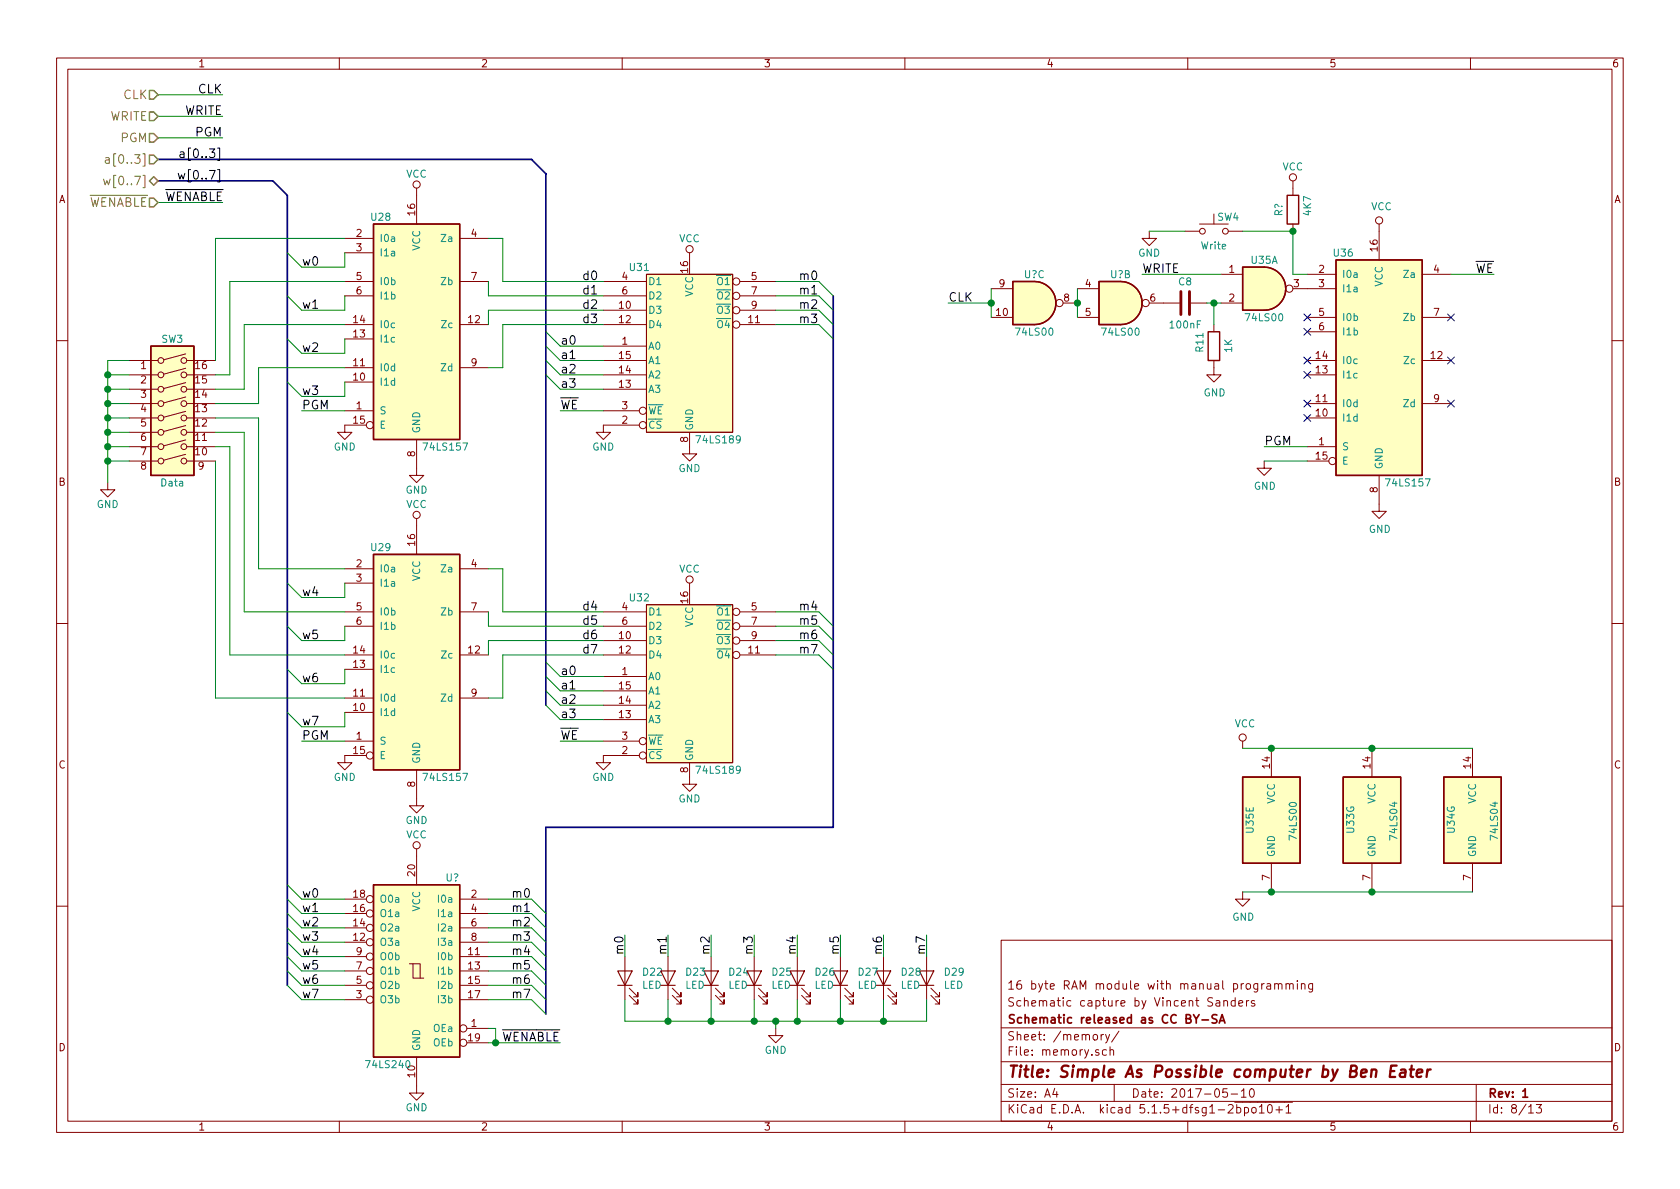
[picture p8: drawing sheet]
EESchema Schematic File Version 4
EELAYER 30 0
EELAYER END
$Descr A4 11693 8268
encoding utf-8
Sheet 8 13
Title "Simple As Possible computer by Ben Eater"
Date "2017-05-10"
Rev "1"
Comp "Schematic released as CC BY-SA"
Comment1 "Schematic capture by Vincent Sanders"
Comment2 "16 byte RAM module with manual programming"
Comment3 ""
Comment4 ""
$EndDescr
Text HLabel 1100 1250 0    60   3State ~ 0
w[0..7]
Text HLabel 1100 650  0    60   Input ~ 0
CLK
Text Label 1550 650  2    60   ~ 0
CLK
Text Label 1550 1250 2    60   ~ 0
w[0..7]
Text Label 4350 6500 3    60   ~ 0
m0
Text Label 4650 6500 3    60   ~ 0
m1
Text Label 4950 6500 3    60   ~ 0
m2
Text Label 5250 6500 3    60   ~ 0
m3
Text Label 5550 6500 3    60   ~ 0
m4
Text Label 5850 6500 3    60   ~ 0
m5
Text Label 6150 6500 3    60   ~ 0
m6
Text Label 6450 6500 3    60   ~ 0
m7
Text HLabel 1100 800  0    60   Input ~ 0
WRITE
Text Label 1550 800  2    60   ~ 0
WRITE
Text Label 10400 1900 2    60   ~ 0
~WE
Text Label 7950 1900 0    60   ~ 0
WRITE
NoConn ~ 10100 2200
NoConn ~ 10100 2500
NoConn ~ 10100 2800
Entry Bus Bus
	1900 1250 2000 1350
Wire Wire Line
	4350 7100 4650 7100
Connection ~ 4650 7100
Connection ~ 4950 7100
Connection ~ 5250 7100
Connection ~ 6150 7100
Connection ~ 5850 7100
Connection ~ 5550 7100
Wire Wire Line
	10100 1900 10400 1900
Wire Wire Line
	5400 7150 5400 7100
Connection ~ 5400 7100
Wire Wire Line
	4650 7100 4950 7100
Wire Wire Line
	4950 7100 5250 7100
Wire Wire Line
	5250 7100 5400 7100
Wire Wire Line
	6150 7100 6450 7100
Wire Wire Line
	5850 7100 6150 7100
Wire Wire Line
	5550 7100 5850 7100
Wire Wire Line
	5400 7100 5550 7100
$Comp
L 74xx:74LS00 U35
U 1 1
P 8800 2000
F 0 "U35" H 8800 2200 50  0000 C CNN
F 1 "74LS00" H 8800 1800 50  0000 C CNN
F 2 "" H 8800 2000 50  0001 C CNN
F 3 "http://www.ti.com/lit/gpn/sn74ls00" H 8800 2000 50  0001 C CNN
	1    8800 2000
	1    0    0    -1  
$EndComp
$Comp
L 74xx:74LS00 U35
U 5 1
P 8850 5700
F 0 "U35" V 8700 5600 50  0000 L CNN
F 1 "74LS00" V 9000 5550 50  0000 L CNN
F 2 "" H 8850 5700 50  0001 C CNN
F 3 "http://www.ti.com/lit/gpn/sn74ls00" H 8850 5700 50  0001 C CNN
	5    8850 5700
	1    0    0    -1  
$EndComp
$Comp
L 74xx:74LS157 U36
U 1 1
P 9600 2500
F 0 "U36" H 9350 3250 50  0000 C CNN
F 1 "74LS157" H 9800 1650 50  0000 C CNN
F 2 "" H 9600 2500 50  0001 C CNN
F 3 "http://www.ti.com/lit/gpn/sn74LS157" H 9600 2500 50  0001 C CNN
	1    9600 2500
	1    0    0    -1  
$EndComp
$Comp
L power:VCC #PWR0100
U 1 1
P 9600 1600
F 0 "#PWR0100" H 9600 1450 50  0001 C CNN
F 1 "VCC" H 9617 1773 50  0000 C CNN
F 2 "" H 9600 1600 50  0001 C CNN
F 3 "" H 9600 1600 50  0001 C CNN
	1    9600 1600
	1    0    0    -1  
$EndComp
$Comp
L power:GND #PWR0101
U 1 1
P 9600 3500
F 0 "#PWR0101" H 9600 3250 50  0001 C CNN
F 1 "GND" H 9605 3327 50  0000 C CNN
F 2 "" H 9600 3500 50  0001 C CNN
F 3 "" H 9600 3500 50  0001 C CNN
	1    9600 3500
	1    0    0    -1  
$EndComp
$Comp
L Switch:SW_Push SW4
U 1 1
P 8450 1600
F 0 "SW4" H 8550 1700 50  0000 C CNN
F 1 "Write" H 8450 1500 50  0000 C CNN
F 2 "" H 8450 1800 50  0001 C CNN
F 3 "" H 8450 1800 50  0001 C CNN
	1    8450 1600
	1    0    0    -1  
$EndComp
$Comp
L power:GND #PWR095
U 1 1
P 8000 1600
F 0 "#PWR095" H 8000 1350 50  0001 C CNN
F 1 "GND" H 8000 1450 50  0000 C CNN
F 2 "" H 8000 1600 50  0001 C CNN
F 3 "" H 8000 1600 50  0001 C CNN
	1    8000 1600
	1    0    0    -1  
$EndComp
NoConn ~ 9100 2200
NoConn ~ 9100 2300
NoConn ~ 9100 2500
NoConn ~ 9100 2600
NoConn ~ 9100 2800
NoConn ~ 9100 2900
$Comp
L power:GND #PWR099
U 1 1
P 8800 3200
F 0 "#PWR099" H 8800 2950 50  0001 C CNN
F 1 "GND" H 8805 3027 50  0000 C CNN
F 2 "" H 8800 3200 50  0001 C CNN
F 3 "" H 8800 3200 50  0001 C CNN
	1    8800 3200
	1    0    0    -1  
$EndComp
Text Label 8800 3100 0    60   ~ 0
PGM
$Comp
L Device:R R11
U 1 1
P 8450 2400
F 0 "R11" V 8350 2350 50  0000 L CNN
F 1 "1K" V 8550 2350 50  0000 L CNN
F 2 "" V 8380 2400 50  0001 C CNN
F 3 "~" H 8450 2400 50  0001 C CNN
	1    8450 2400
	1    0    0    -1  
$EndComp
$Comp
L power:GND #PWR096
U 1 1
P 8450 2550
F 0 "#PWR096" H 8450 2300 50  0001 C CNN
F 1 "GND" H 8455 2377 50  0000 C CNN
F 2 "" H 8450 2550 50  0001 C CNN
F 3 "" H 8450 2550 50  0001 C CNN
	1    8450 2550
	1    0    0    -1  
$EndComp
$Comp
L Device:C C8
U 1 1
P 8250 2100
F 0 "C8" V 8100 2100 50  0000 C CNN
F 1 "100nF" V 8400 2100 50  0000 C CNN
F 2 "" H 8288 1950 50  0001 C CNN
F 3 "~" H 8250 2100 50  0001 C CNN
	1    8250 2100
	0    1    1    0   
$EndComp
Wire Wire Line
	8400 2100 8450 2100
Wire Wire Line
	8450 2250 8450 2100
Connection ~ 8450 2100
Wire Wire Line
	8450 2100 8500 2100
Text Label 6600 2100 0    60   ~ 0
CLK
Wire Wire Line
	7950 1900 8500 1900
Wire Wire Line
	750  3100 750  3200
Wire Wire Line
	750  3000 750  3100
Wire Wire Line
	750  2900 750  3000
Wire Wire Line
	750  2800 750  2900
Wire Wire Line
	750  2700 750  2800
Wire Wire Line
	750  2600 750  2700
Wire Wire Line
	750  3200 750  3350
Wire Wire Line
	1500 1650 1500 2500
Wire Wire Line
	1600 2600 1600 1950
Wire Wire Line
	1700 2700 1700 2250
Wire Wire Line
	1800 2800 1800 2550
Wire Wire Line
	1500 2800 1800 2800
Wire Wire Line
	1500 2700 1700 2700
Wire Wire Line
	1500 2600 1600 2600
Wire Wire Line
	1500 2900 1800 2900
Wire Wire Line
	1500 3000 1700 3000
Wire Wire Line
	1500 3100 1600 3100
Connection ~ 750  3100
Wire Wire Line
	900  3100 750  3100
Connection ~ 750  3000
Wire Wire Line
	900  3000 750  3000
Connection ~ 750  2900
Wire Wire Line
	900  2900 750  2900
Connection ~ 750  2800
Wire Wire Line
	900  2800 750  2800
Connection ~ 750  2700
Wire Wire Line
	900  2700 750  2700
Connection ~ 750  2600
Wire Wire Line
	900  2600 750  2600
Connection ~ 750  3200
Wire Wire Line
	900  3200 750  3200
Wire Wire Line
	750  2500 900  2500
Wire Wire Line
	750  2500 750  2600
Wire Wire Line
	3900 5000 4200 5000
Wire Wire Line
	3900 4900 4200 4900
Wire Wire Line
	3900 4800 4200 4800
Wire Wire Line
	3900 4700 4200 4700
Wire Wire Line
	3900 2700 4200 2700
Wire Wire Line
	3900 2600 4200 2600
Wire Wire Line
	3900 2500 4200 2500
Wire Wire Line
	3900 2400 4200 2400
Text Label 1550 1100 2    60   ~ 0
a[0..3]
Entry Wire Line
	3800 4900 3900 5000
Entry Wire Line
	3800 4800 3900 4900
Entry Wire Line
	3800 4700 3900 4800
Entry Wire Line
	3800 4600 3900 4700
Entry Wire Line
	3800 2600 3900 2700
Entry Wire Line
	3800 2500 3900 2600
Entry Wire Line
	3800 2400 3900 2500
Entry Wire Line
	3800 2300 3900 2400
Text Label 3900 2850 0    60   ~ 0
~WE
Text Label 3900 5150 0    60   ~ 0
~WE
Text Label 2100 2850 0    60   ~ 0
PGM
Text Label 2100 5150 0    60   ~ 0
PGM
Text Label 2100 5050 0    60   ~ 0
w7
Text Label 2100 4750 0    60   ~ 0
w6
Text Label 2100 4450 0    60   ~ 0
w5
Text Label 2100 4150 0    60   ~ 0
w4
Text Label 2100 2750 0    60   ~ 0
w3
Text Label 2100 2450 0    60   ~ 0
w2
Text Label 2100 2150 0    60   ~ 0
w1
Text Label 2100 1850 0    60   ~ 0
w0
Entry Wire Line
	2000 4950 2100 5050
Entry Wire Line
	2000 4650 2100 4750
Entry Wire Line
	2000 4350 2100 4450
Entry Wire Line
	2000 4050 2100 4150
Entry Wire Line
	2000 2650 2100 2750
Entry Wire Line
	2000 2350 2100 2450
Entry Wire Line
	2000 2050 2100 2150
Entry Wire Line
	2000 1750 2100 1850
Text Label 4050 4550 0    60   ~ 0
d7
Text Label 4050 4450 0    60   ~ 0
d6
Text Label 4050 4350 0    60   ~ 0
d5
Text Label 4050 4250 0    60   ~ 0
d4
Text Label 4050 2250 0    60   ~ 0
d3
Text Label 4050 2150 0    60   ~ 0
d2
Text Label 4050 2050 0    60   ~ 0
d1
Text Label 4050 1950 0    60   ~ 0
d0
Text Label 3900 5000 0    60   ~ 0
a3
Text Label 3900 4900 0    60   ~ 0
a2
Text Label 3900 4800 0    60   ~ 0
a1
Text Label 3900 4700 0    60   ~ 0
a0
Text Label 3900 2700 0    60   ~ 0
a3
Text Label 3900 2600 0    60   ~ 0
a2
Text Label 3900 2500 0    60   ~ 0
a1
Text Label 3900 2400 0    60   ~ 0
a0
Text Label 3900 7250 2    60   ~ 0
~WENABLE
$Comp
L 74xx:74LS157 U28
U 1 1
P 2900 2250
F 0 "U28" H 2650 3000 50  0000 C CNN
F 1 "74LS157" H 3100 1400 50  0000 C CNN
F 2 "" H 2900 2250 50  0001 C CNN
F 3 "http://www.ti.com/lit/gpn/sn74LS157" H 2900 2250 50  0001 C CNN
	1    2900 2250
	1    0    0    -1  
$EndComp
$Comp
L 74xx:74LS157 U29
U 1 1
P 2900 4550
F 0 "U29" H 2650 5300 50  0000 C CNN
F 1 "74LS157" H 3100 3700 50  0000 C CNN
F 2 "" H 2900 4550 50  0001 C CNN
F 3 "http://www.ti.com/lit/gpn/sn74LS157" H 2900 4550 50  0001 C CNN
	1    2900 4550
	1    0    0    -1  
$EndComp
$Comp
L power:VCC #PWR081
U 1 1
P 2900 1350
F 0 "#PWR081" H 2900 1200 50  0001 C CNN
F 1 "VCC" H 2900 1500 50  0000 C CNN
F 2 "" H 2900 1350 50  0001 C CNN
F 3 "" H 2900 1350 50  0001 C CNN
	1    2900 1350
	1    0    0    -1  
$EndComp
$Comp
L power:GND #PWR082
U 1 1
P 2900 3250
F 0 "#PWR082" H 2900 3000 50  0001 C CNN
F 1 "GND" H 2900 3100 50  0000 C CNN
F 2 "" H 2900 3250 50  0001 C CNN
F 3 "" H 2900 3250 50  0001 C CNN
	1    2900 3250
	1    0    0    -1  
$EndComp
$Comp
L power:GND #PWR078
U 1 1
P 750 3350
F 0 "#PWR078" H 750 3100 50  0001 C CNN
F 1 "GND" H 750 3200 50  0000 C CNN
F 2 "" H 750 3350 50  0001 C CNN
F 3 "" H 750 3350 50  0001 C CNN
	1    750  3350
	1    0    0    -1  
$EndComp
$Comp
L power:GND #PWR079
U 1 1
P 2400 2950
F 0 "#PWR079" H 2400 2700 50  0001 C CNN
F 1 "GND" H 2400 2800 50  0000 C CNN
F 2 "" H 2400 2950 50  0001 C CNN
F 3 "" H 2400 2950 50  0001 C CNN
	1    2400 2950
	1    0    0    -1  
$EndComp
Text HLabel 1100 950  0    60   Input ~ 0
PGM
Text Label 1550 950  2    60   ~ 0
PGM
Wire Wire Line
	2400 1750 2400 1850
Wire Wire Line
	2400 2750 2400 2650
Wire Wire Line
	2400 2350 2400 2450
Wire Wire Line
	2400 2150 2400 2050
$Comp
L power:VCC #PWR083
U 1 1
P 2900 3650
F 0 "#PWR083" H 2900 3500 50  0001 C CNN
F 1 "VCC" H 2900 3800 50  0000 C CNN
F 2 "" H 2900 3650 50  0001 C CNN
F 3 "" H 2900 3650 50  0001 C CNN
	1    2900 3650
	1    0    0    -1  
$EndComp
$Comp
L power:GND #PWR084
U 1 1
P 2900 5550
F 0 "#PWR084" H 2900 5300 50  0001 C CNN
F 1 "GND" H 2900 5400 50  0000 C CNN
F 2 "" H 2900 5550 50  0001 C CNN
F 3 "" H 2900 5550 50  0001 C CNN
	1    2900 5550
	1    0    0    -1  
$EndComp
$Comp
L power:GND #PWR080
U 1 1
P 2400 5250
F 0 "#PWR080" H 2400 5000 50  0001 C CNN
F 1 "GND" H 2400 5100 50  0000 C CNN
F 2 "" H 2400 5250 50  0001 C CNN
F 3 "" H 2400 5250 50  0001 C CNN
	1    2400 5250
	1    0    0    -1  
$EndComp
Wire Wire Line
	2400 5050 2400 4950
Wire Wire Line
	1500 3200 1500 4850
Wire Wire Line
	2400 4750 2400 4650
Wire Wire Line
	1600 3100 1600 4550
Wire Wire Line
	2400 4450 2400 4350
Wire Wire Line
	1700 3000 1700 4250
Wire Wire Line
	2400 4150 2400 4050
Wire Wire Line
	1800 2900 1800 3950
$Comp
L sap-be:74LS189 U32
U 1 1
P 4800 4750
F 0 "U32" H 4450 5350 50  0000 C CNN
F 1 "74LS189" H 5000 4150 50  0000 C CNN
F 2 "" H 4800 4750 50  0000 C CNN
F 3 "" H 4800 4750 50  0000 C CNN
	1    4800 4750
	1    0    0    -1  
$EndComp
Entry Bus Bus
	3700 1100 3800 1200
Text HLabel 1100 1100 0    60   Input ~ 0
a[0..3]
$Comp
L power:GND #PWR088
U 1 1
P 4200 2950
F 0 "#PWR088" H 4200 2700 50  0001 C CNN
F 1 "GND" H 4200 2800 50  0000 C CNN
F 2 "" H 4200 2950 50  0001 C CNN
F 3 "" H 4200 2950 50  0001 C CNN
	1    4200 2950
	1    0    0    -1  
$EndComp
$Comp
L power:GND #PWR089
U 1 1
P 4200 5250
F 0 "#PWR089" H 4200 5000 50  0001 C CNN
F 1 "GND" H 4200 5100 50  0000 C CNN
F 2 "" H 4200 5250 50  0001 C CNN
F 3 "" H 4200 5250 50  0001 C CNN
	1    4200 5250
	1    0    0    -1  
$EndComp
Wire Wire Line
	3500 3950 3500 4250
Wire Wire Line
	3500 4850 3500 4550
$Comp
L power:GND #PWR086
U 1 1
P 2900 7550
F 0 "#PWR086" H 2900 7300 50  0001 C CNN
F 1 "GND" H 2900 7400 50  0000 C CNN
F 2 "" H 2900 7550 50  0001 C CNN
F 3 "" H 2900 7550 50  0001 C CNN
	1    2900 7550
	1    0    0    -1  
$EndComp
$Comp
L power:VCC #PWR085
U 1 1
P 2900 5950
F 0 "#PWR085" H 2900 5800 50  0001 C CNN
F 1 "VCC" H 2900 6100 50  0000 C CNN
F 2 "" H 2900 5950 50  0001 C CNN
F 3 "" H 2900 5950 50  0001 C CNN
	1    2900 5950
	1    0    0    -1  
$EndComp
Entry Wire Line
	2000 6850 2100 6950
Entry Wire Line
	2000 6750 2100 6850
Entry Wire Line
	2000 6650 2100 6750
Entry Wire Line
	2000 6550 2100 6650
Entry Wire Line
	2000 6450 2100 6550
Entry Wire Line
	2000 6350 2100 6450
Entry Wire Line
	2000 6250 2100 6350
Entry Wire Line
	2000 6150 2100 6250
Text Label 2100 6250 0    60   ~ 0
w0
Text Label 2100 6350 0    60   ~ 0
w1
Text Label 2100 6450 0    60   ~ 0
w2
Text Label 2100 6550 0    60   ~ 0
w3
Text Label 2100 6650 0    60   ~ 0
w4
Text Label 2100 6750 0    60   ~ 0
w5
Text Label 2100 6850 0    60   ~ 0
w6
Text Label 2100 6950 0    60   ~ 0
w7
Wire Bus Line
	1900 1250 1100 1250
Wire Wire Line
	1100 650  1550 650 
Wire Wire Line
	1100 800  1550 800 
Wire Wire Line
	1100 950  1550 950 
$Comp
L 74xx:74LS04 U33
U 7 1
P 9550 5700
F 0 "U33" V 9400 5600 50  0000 L CNN
F 1 "74LS04" V 9700 5550 50  0000 L CNN
F 2 "" H 9550 5700 50  0001 C CNN
F 3 "http://www.ti.com/lit/gpn/sn74LS04" H 9550 5700 50  0001 C CNN
	7    9550 5700
	1    0    0    -1  
$EndComp
$Comp
L 74xx:74LS04 U34
U 7 1
P 10250 5700
F 0 "U34" V 10100 5600 50  0000 L CNN
F 1 "74LS04" V 10400 5550 50  0000 L CNN
F 2 "" H 10250 5700 50  0001 C CNN
F 3 "http://www.ti.com/lit/gpn/sn74LS04" H 10250 5700 50  0001 C CNN
	7    10250 5700
	1    0    0    -1  
$EndComp
$Comp
L sap-be:74LS189 U31
U 1 1
P 4800 2450
F 0 "U31" H 4450 3050 50  0000 C CNN
F 1 "74LS189" H 5000 1850 50  0000 C CNN
F 2 "" H 4800 2450 50  0000 C CNN
F 3 "" H 4800 2450 50  0000 C CNN
	1    4800 2450
	1    0    0    -1  
$EndComp
Wire Wire Line
	1100 1400 1550 1400
Text Label 1150 1400 0    60   ~ 0
~WENABLE
Text HLabel 1100 1400 0    60   Input ~ 0
~WENABLE
$Comp
L power:GND #PWR094
U 1 1
P 5400 7150
F 0 "#PWR094" H 5400 6900 50  0001 C CNN
F 1 "GND" H 5400 7000 50  0000 C CNN
F 2 "" H 5400 7150 50  0001 C CNN
F 3 "" H 5400 7150 50  0001 C CNN
	1    5400 7150
	1    0    0    -1  
$EndComp
$Comp
L Device:LED D22
U 1 1
P 4350 6800
F 0 "D22" V 4389 6683 50  0000 R CNN
F 1 "LED" V 4298 6683 50  0000 R CNN
F 2 "" H 4350 6800 50  0001 C CNN
F 3 "~" H 4350 6800 50  0001 C CNN
	1    4350 6800
	0    -1   -1   0   
$EndComp
$Comp
L Device:LED D23
U 1 1
P 4650 6800
F 0 "D23" V 4689 6683 50  0000 R CNN
F 1 "LED" V 4598 6683 50  0000 R CNN
F 2 "" H 4650 6800 50  0001 C CNN
F 3 "~" H 4650 6800 50  0001 C CNN
	1    4650 6800
	0    -1   -1   0   
$EndComp
$Comp
L Device:LED D24
U 1 1
P 4950 6800
F 0 "D24" V 4989 6683 50  0000 R CNN
F 1 "LED" V 4898 6683 50  0000 R CNN
F 2 "" H 4950 6800 50  0001 C CNN
F 3 "~" H 4950 6800 50  0001 C CNN
	1    4950 6800
	0    -1   -1   0   
$EndComp
$Comp
L Device:LED D25
U 1 1
P 5250 6800
F 0 "D25" V 5289 6683 50  0000 R CNN
F 1 "LED" V 5198 6683 50  0000 R CNN
F 2 "" H 5250 6800 50  0001 C CNN
F 3 "~" H 5250 6800 50  0001 C CNN
	1    5250 6800
	0    -1   -1   0   
$EndComp
$Comp
L Device:LED D26
U 1 1
P 5550 6800
F 0 "D26" V 5589 6683 50  0000 R CNN
F 1 "LED" V 5498 6683 50  0000 R CNN
F 2 "" H 5550 6800 50  0001 C CNN
F 3 "~" H 5550 6800 50  0001 C CNN
	1    5550 6800
	0    -1   -1   0   
$EndComp
$Comp
L Device:LED D27
U 1 1
P 5850 6800
F 0 "D27" V 5889 6683 50  0000 R CNN
F 1 "LED" V 5798 6683 50  0000 R CNN
F 2 "" H 5850 6800 50  0001 C CNN
F 3 "~" H 5850 6800 50  0001 C CNN
	1    5850 6800
	0    -1   -1   0   
$EndComp
$Comp
L Device:LED D28
U 1 1
P 6150 6800
F 0 "D28" V 6189 6683 50  0000 R CNN
F 1 "LED" V 6098 6683 50  0000 R CNN
F 2 "" H 6150 6800 50  0001 C CNN
F 3 "~" H 6150 6800 50  0001 C CNN
	1    6150 6800
	0    -1   -1   0   
$EndComp
$Comp
L Device:LED D29
U 1 1
P 6450 6800
F 0 "D29" V 6489 6683 50  0000 R CNN
F 1 "LED" V 6398 6683 50  0000 R CNN
F 2 "" H 6450 6800 50  0001 C CNN
F 3 "~" H 6450 6800 50  0001 C CNN
	1    6450 6800
	0    -1   -1   0   
$EndComp
Wire Wire Line
	4350 6950 4350 7100
Wire Wire Line
	4650 6950 4650 7100
Wire Wire Line
	4950 6950 4950 7100
Wire Wire Line
	5250 6950 5250 7100
Wire Wire Line
	5550 6950 5550 7100
Wire Wire Line
	5850 6950 5850 7100
Wire Wire Line
	6150 6950 6150 7100
Wire Wire Line
	6450 6950 6450 7100
Wire Wire Line
	2400 1650 1500 1650
Wire Wire Line
	2400 1850 2100 1850
Wire Wire Line
	2400 1950 1600 1950
Wire Wire Line
	2400 2150 2100 2150
Wire Wire Line
	2400 2250 1700 2250
Wire Wire Line
	2400 2450 2100 2450
Wire Wire Line
	2400 2550 1800 2550
Wire Wire Line
	2400 2750 2100 2750
Wire Wire Line
	2400 3950 1800 3950
Wire Wire Line
	2400 4150 2100 4150
Wire Wire Line
	2400 4250 1700 4250
Wire Wire Line
	2400 4450 2100 4450
Wire Wire Line
	2400 4550 1600 4550
Wire Wire Line
	2400 4750 2100 4750
Wire Wire Line
	2400 4850 1500 4850
Wire Wire Line
	2400 5050 2100 5050
Wire Wire Line
	2100 6250 2400 6250
Wire Wire Line
	2400 6350 2100 6350
Wire Wire Line
	2100 6450 2400 6450
Wire Wire Line
	2400 6550 2100 6550
Wire Wire Line
	2100 6650 2400 6650
Wire Wire Line
	2400 6750 2100 6750
Wire Wire Line
	2100 6850 2400 6850
Wire Wire Line
	2400 6950 2100 6950
Wire Wire Line
	3400 4350 3400 4250
Wire Wire Line
	3400 4450 3400 4550
Wire Wire Line
	3400 4850 3500 4850
Wire Wire Line
	3400 3950 3500 3950
Wire Wire Line
	3400 2050 3400 1950
Wire Wire Line
	3400 2150 3400 2250
Wire Wire Line
	3400 2550 3500 2550
Wire Wire Line
	3500 2550 3500 2250
Wire Wire Line
	3400 1650 3500 1650
Wire Wire Line
	3500 1650 3500 1950
Wire Bus Line
	1100 1100 3700 1100
Wire Wire Line
	3500 1950 4200 1950
Wire Wire Line
	3400 2050 4200 2050
Wire Wire Line
	3400 2150 4200 2150
Wire Wire Line
	3500 2250 4200 2250
Wire Wire Line
	3500 4250 4200 4250
Wire Wire Line
	3400 4350 4200 4350
Wire Wire Line
	3400 4450 4200 4450
Wire Wire Line
	3500 4550 4200 4550
Wire Wire Line
	5700 1950 5400 1950
Wire Wire Line
	5700 2050 5400 2050
Wire Wire Line
	5700 2150 5400 2150
Wire Wire Line
	5700 2250 5400 2250
Wire Wire Line
	5700 4250 5400 4250
Wire Wire Line
	5700 4350 5400 4350
Wire Wire Line
	5700 4450 5400 4450
Wire Wire Line
	5700 4550 5400 4550
Wire Wire Line
	3700 6950 3400 6950
Wire Wire Line
	3700 6850 3400 6850
Wire Wire Line
	3700 6750 3400 6750
Wire Wire Line
	3700 6650 3400 6650
Wire Wire Line
	3700 6550 3400 6550
Wire Wire Line
	3700 6450 3400 6450
Wire Wire Line
	3700 6350 3400 6350
Wire Wire Line
	3700 6250 3400 6250
Entry Wire Line
	3700 6950 3800 7050
Entry Wire Line
	3700 6850 3800 6950
Entry Wire Line
	3700 6750 3800 6850
Entry Wire Line
	3700 6650 3800 6750
Entry Wire Line
	3700 6550 3800 6650
Entry Wire Line
	3700 6450 3800 6550
Entry Wire Line
	3700 6350 3800 6450
Entry Wire Line
	3700 6250 3800 6350
Entry Wire Line
	5700 4550 5800 4650
Entry Wire Line
	5700 4450 5800 4550
Entry Wire Line
	5700 4350 5800 4450
Entry Wire Line
	5700 4250 5800 4350
Entry Wire Line
	5700 1950 5800 2050
Entry Wire Line
	5700 2050 5800 2150
Entry Wire Line
	5700 2150 5800 2250
Entry Wire Line
	5700 2250 5800 2350
Text Label 3700 6250 2    60   ~ 0
m0
Text Label 3700 6350 2    60   ~ 0
m1
Text Label 3700 6450 2    60   ~ 0
m2
Text Label 3700 6550 2    60   ~ 0
m3
Text Label 3700 6650 2    60   ~ 0
m4
Text Label 3700 6750 2    60   ~ 0
m5
Text Label 3700 6850 2    60   ~ 0
m6
Text Label 3700 6950 2    60   ~ 0
m7
Text Label 5700 1950 2    60   ~ 0
m0
Text Label 5700 2050 2    60   ~ 0
m1
Text Label 5700 2150 2    60   ~ 0
m2
Text Label 5700 2250 2    60   ~ 0
m3
Text Label 5700 4250 2    60   ~ 0
m4
Text Label 5700 4350 2    60   ~ 0
m5
Text Label 5700 4450 2    60   ~ 0
m6
Text Label 5700 4550 2    60   ~ 0
m7
$Comp
L power:VCC #PWR097
U 1 1
P 8650 5200
F 0 "#PWR097" H 8650 5050 50  0001 C CNN
F 1 "VCC" H 8667 5373 50  0000 C CNN
F 2 "" H 8650 5200 50  0001 C CNN
F 3 "" H 8650 5200 50  0001 C CNN
	1    8650 5200
	1    0    0    -1  
$EndComp
$Comp
L power:GND #PWR098
U 1 1
P 8650 6200
F 0 "#PWR098" H 8650 5950 50  0001 C CNN
F 1 "GND" H 8655 6027 50  0000 C CNN
F 2 "" H 8650 6200 50  0001 C CNN
F 3 "" H 8650 6200 50  0001 C CNN
	1    8650 6200
	1    0    0    -1  
$EndComp
Wire Wire Line
	10250 6200 9550 6200
Connection ~ 8850 6200
Wire Wire Line
	8850 6200 8650 6200
Connection ~ 9550 6200
Wire Wire Line
	9550 6200 8850 6200
Wire Wire Line
	8650 5200 8850 5200
Connection ~ 8850 5200
Wire Wire Line
	8850 5200 9550 5200
Connection ~ 9550 5200
Wire Wire Line
	9550 5200 10250 5200
Wire Wire Line
	6450 6500 6450 6650
Wire Wire Line
	6150 6500 6150 6650
Wire Wire Line
	5850 6500 5850 6650
Wire Wire Line
	5550 6500 5550 6650
Wire Wire Line
	5250 6500 5250 6650
Wire Wire Line
	4950 6500 4950 6650
Wire Wire Line
	4650 6500 4650 6650
Wire Wire Line
	4350 6500 4350 6650
Wire Wire Line
	8000 1600 8250 1600
Wire Wire Line
	8650 1600 9000 1600
Wire Wire Line
	9000 1600 9000 1900
Wire Wire Line
	9000 1900 9100 1900
Wire Wire Line
	2100 2850 2400 2850
Wire Wire Line
	2100 5150 2400 5150
Wire Wire Line
	3900 5150 4200 5150
Wire Wire Line
	3900 2850 4200 2850
Wire Wire Line
	8800 3100 9100 3100
Wire Wire Line
	9100 3200 8800 3200
$Comp
L Switch:SW_DIP_x08 SW3
U 1 1
P 1200 2900
F 0 "SW3" H 1200 3450 50  0000 C CNN
F 1 "Data" H 1200 2450 50  0000 C CNN
F 2 "" H 1200 2900 50  0001 C CNN
F 3 "" H 1200 2900 50  0001 C CNN
	1    1200 2900
	1    0    0    -1  
$EndComp
$Comp
L power:GND #PWR091
U 1 1
P 4800 3100
F 0 "#PWR091" H 4800 2850 50  0001 C CNN
F 1 "GND" H 4800 2950 50  0000 C CNN
F 2 "" H 4800 3100 50  0001 C CNN
F 3 "" H 4800 3100 50  0001 C CNN
	1    4800 3100
	1    0    0    -1  
$EndComp
$Comp
L power:GND #PWR093
U 1 1
P 4800 5400
F 0 "#PWR093" H 4800 5150 50  0001 C CNN
F 1 "GND" H 4800 5250 50  0000 C CNN
F 2 "" H 4800 5400 50  0001 C CNN
F 3 "" H 4800 5400 50  0001 C CNN
	1    4800 5400
	1    0    0    -1  
$EndComp
$Comp
L power:VCC #PWR092
U 1 1
P 4800 4100
F 0 "#PWR092" H 4800 3950 50  0001 C CNN
F 1 "VCC" H 4800 4250 50  0000 C CNN
F 2 "" H 4800 4100 50  0001 C CNN
F 3 "" H 4800 4100 50  0001 C CNN
	1    4800 4100
	1    0    0    -1  
$EndComp
$Comp
L power:VCC #PWR090
U 1 1
P 4800 1800
F 0 "#PWR090" H 4800 1650 50  0001 C CNN
F 1 "VCC" H 4800 1950 50  0000 C CNN
F 2 "" H 4800 1800 50  0001 C CNN
F 3 "" H 4800 1800 50  0001 C CNN
	1    4800 1800
	1    0    0    -1  
$EndComp
$Comp
L Device:R R?
U 1 1
P 9000 1450
F 0 "R?" V 8900 1400 50  0000 L CNN
F 1 "4K7" V 9100 1400 50  0000 L CNN
F 2 "" V 8930 1450 50  0001 C CNN
F 3 "~" H 9000 1450 50  0001 C CNN
	1    9000 1450
	1    0    0    -1  
$EndComp
Connection ~ 9000 1600
$Comp
L power:VCC #PWR?
U 1 1
P 9000 1300
F 0 "#PWR?" H 9000 1150 50  0001 C CNN
F 1 "VCC" H 9000 1450 50  0000 C CNN
F 2 "" H 9000 1300 50  0001 C CNN
F 3 "" H 9000 1300 50  0001 C CNN
	1    9000 1300
	1    0    0    -1  
$EndComp
$Comp
L 74xx:74LS00 U?
U 2 1
P 7800 2100
F 0 "U?" H 7800 2300 50  0000 C CNN
F 1 "74LS00" H 7800 1900 50  0000 C CNN
F 2 "" H 7800 2100 50  0001 C CNN
F 3 "http://www.ti.com/lit/gpn/sn74ls00" H 7800 2100 50  0001 C CNN
	2    7800 2100
	1    0    0    -1  
$EndComp
$Comp
L 74xx:74LS00 U?
U 3 1
P 7200 2100
F 0 "U?" H 7200 2300 50  0000 C CNN
F 1 "74LS00" H 7200 1900 50  0000 C CNN
F 2 "" H 7200 2100 50  0001 C CNN
F 3 "http://www.ti.com/lit/gpn/sn74ls00" H 7200 2100 50  0001 C CNN
	3    7200 2100
	1    0    0    -1  
$EndComp
Wire Wire Line
	7500 2000 7500 2100
Connection ~ 7500 2100
Wire Wire Line
	7500 2100 7500 2200
Wire Wire Line
	6900 2200 6900 2100
Connection ~ 6900 2100
Wire Wire Line
	6900 2100 6900 2000
Wire Wire Line
	6600 2100 6900 2100
$Comp
L 74xx:74LS240 U?
U 1 1
P 2900 6750
F 0 "U?" H 2650 7400 50  0000 C CNN
F 1 "74LS240" H 3100 6100 50  0000 C CNN
F 2 "" H 2900 6750 50  0001 C CNN
F 3 "http://www.ti.com/lit/gpn/sn74LS240" H 2900 6750 50  0001 C CNN
	1    2900 6750
	-1   0    0    -1  
$EndComp
Wire Wire Line
	3400 7250 3450 7250
Wire Wire Line
	3450 7250 3450 7150
Wire Wire Line
	3450 7150 3400 7150
Connection ~ 3450 7250
Wire Wire Line
	3450 7250 3900 7250
Wire Bus Line
	5800 5750 3800 5750
Wire Bus Line
	3800 1200 3800 4900
Wire Bus Line
	5800 2050 5800 5750
Wire Bus Line
	3800 5750 3800 7050
Wire Bus Line
	2000 1350 2000 6850
$EndSCHEMATC
